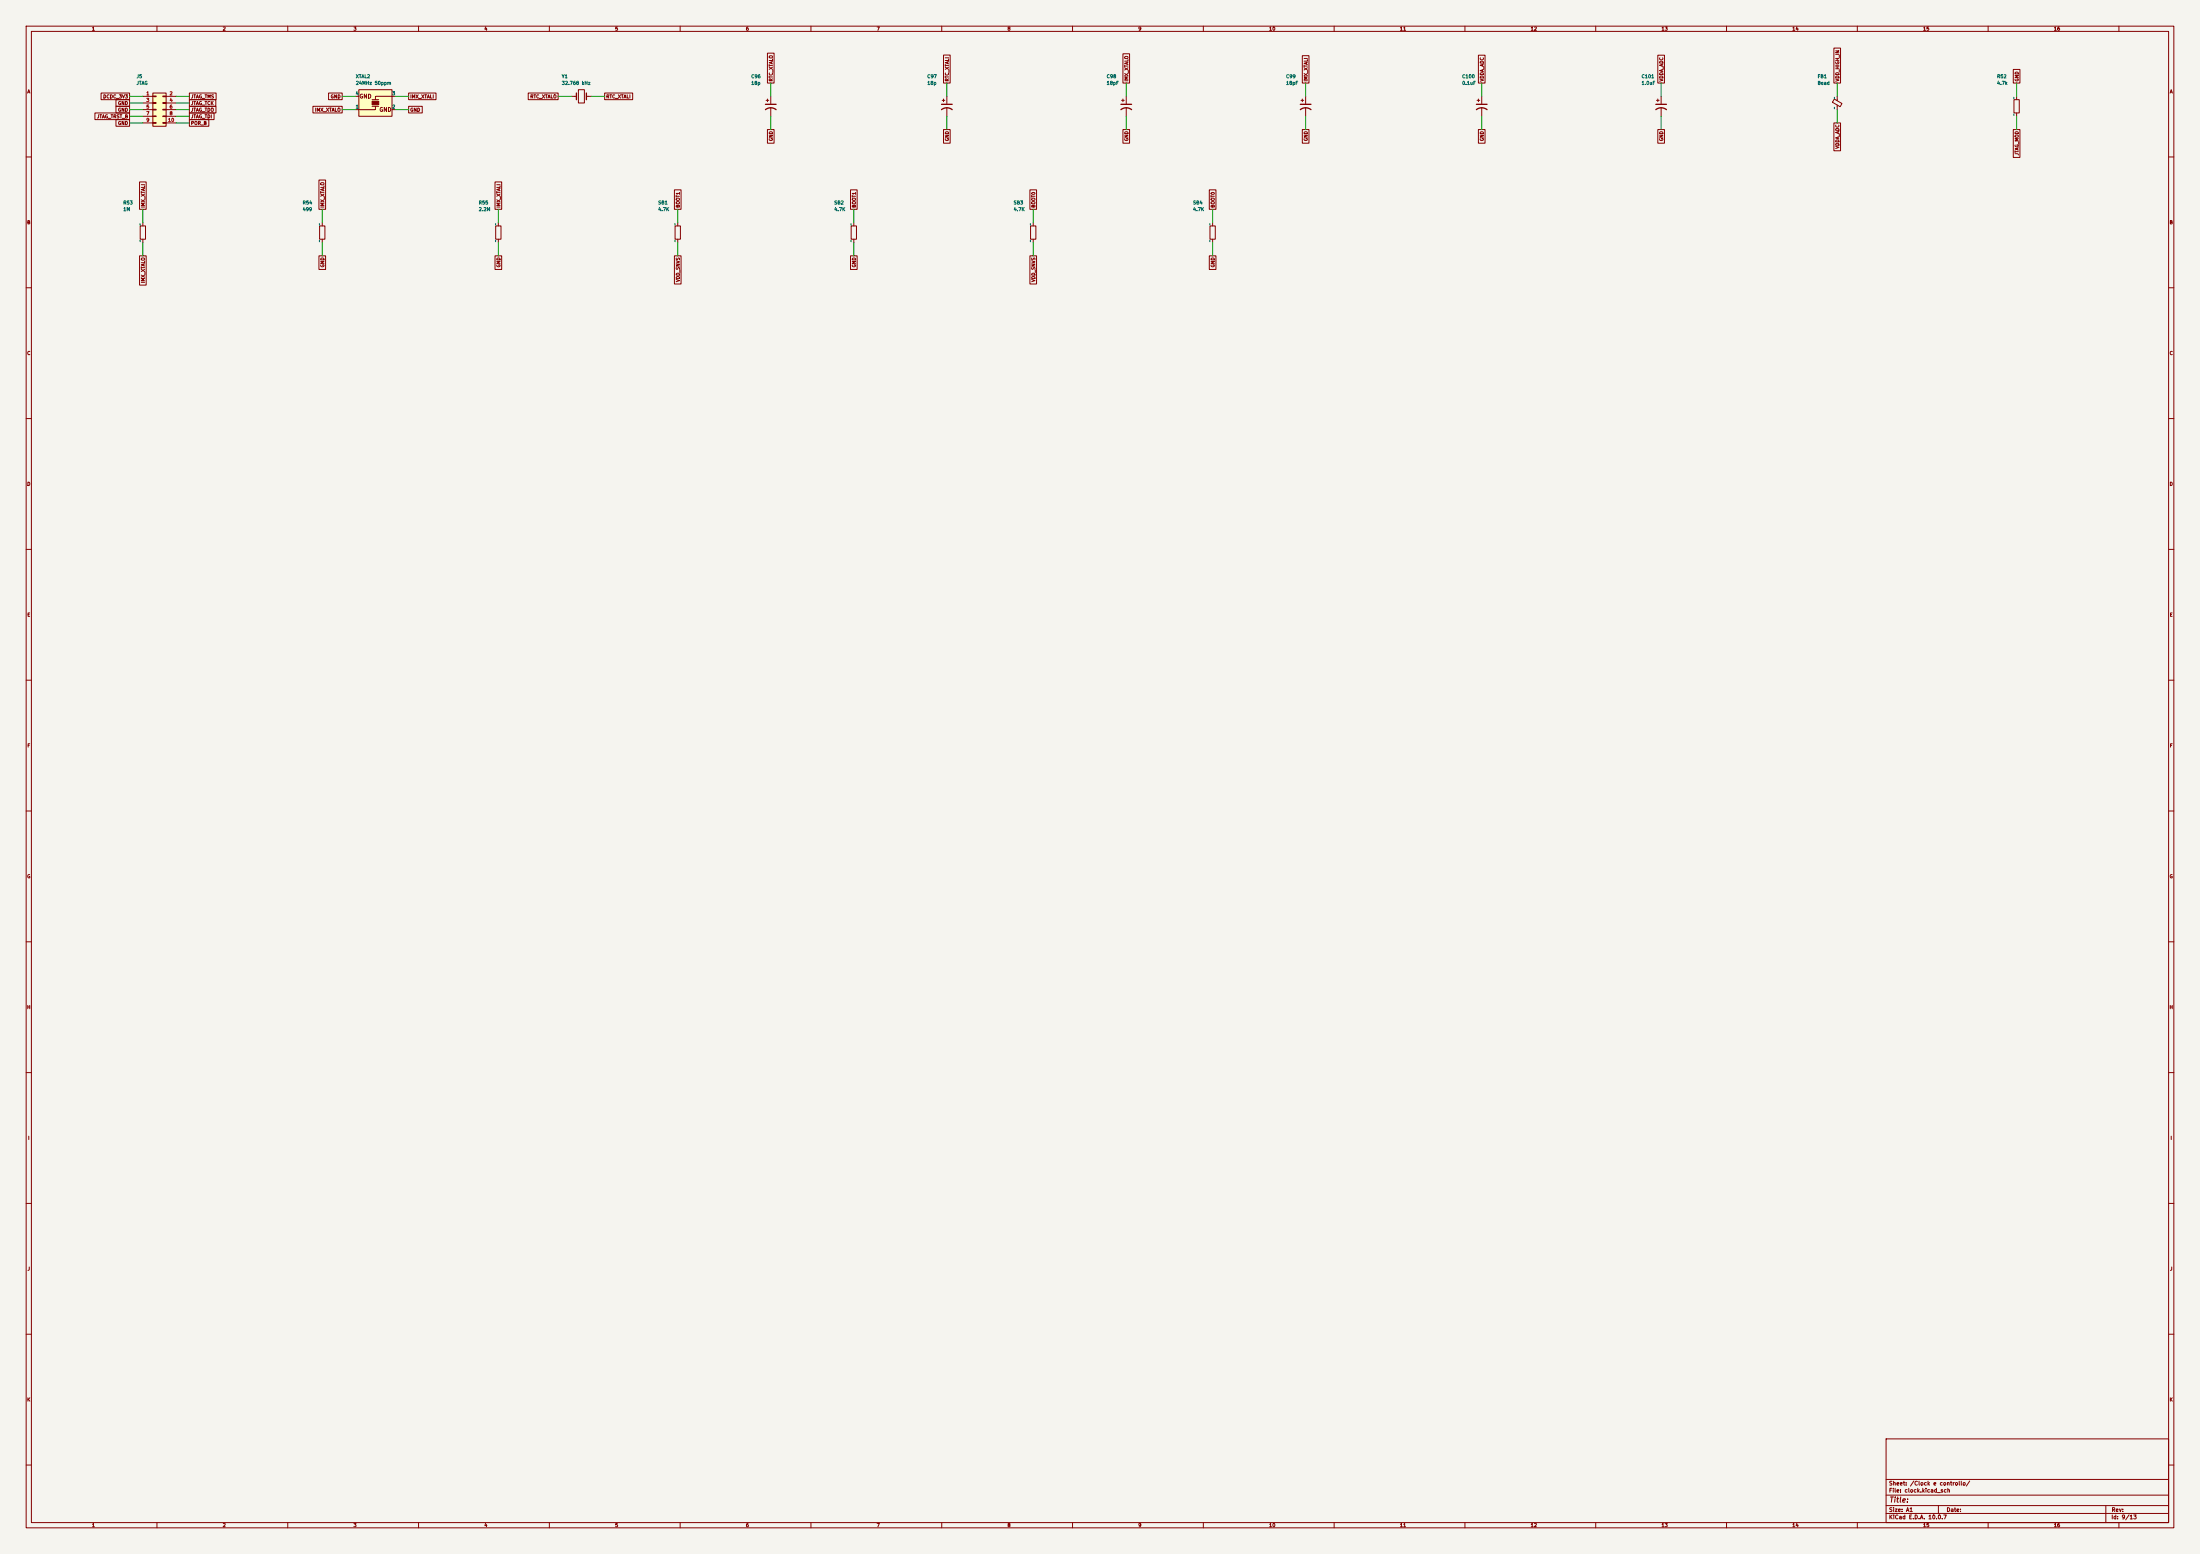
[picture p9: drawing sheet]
(kicad_sch (version 20260306) (generator "eeschema") (generator_version "10.0") (paper "A1") (lib_symbols (symbol "iMX6:Connector_Generic_Conn_02x05_Odd_Even"
  (pin_names
   (offset 1.016) (hide yes))
  (exclude_from_sim no)
  (in_bom yes)
  (on_board yes)
  (in_pos_files yes)
  (duplicate_pin_numbers_are_jumpers no)
  (property "Reference" "J" (at 1.27 7.62 0) (show_name no) (do_not_autoplace no) (effects (font (size 1.27 1.27))))
  (property "Value" "Connector_Generic_Conn_02x05_Odd_Even" (at 1.27 -7.62 0) (show_name no) (do_not_autoplace no) (effects (font (size 1.27 1.27))))
  (property "Footprint" "" (at 0 0 0) (show_name no) (do_not_autoplace no) (hide yes) (effects (font (size 1.27 1.27))))
  (property "Datasheet" "" (at 0 0 0) (show_name no) (do_not_autoplace no) (hide yes) (effects (font (size 1.27 1.27))))
  (property "Description" "" (at 0 0 0) (show_name no) (do_not_autoplace no) (hide yes) (effects (font (size 1.27 1.27))))
  (symbol "Connector_Generic_Conn_02x05_Odd_Even_1_1"
   (rectangle (start -1.27 6.35) (end 3.81 -6.35) (stroke (width 0.254) (type solid)) (fill (type background)))
   (rectangle (start -1.27 5.207) (end 0 4.953) (stroke (width 0.1524) (type solid)) (fill (type none)))
   (rectangle (start -1.27 2.667) (end 0 2.413) (stroke (width 0.1524) (type solid)) (fill (type none)))
   (rectangle (start -1.27 0.127) (end 0 -0.127) (stroke (width 0.1524) (type solid)) (fill (type none)))
   (rectangle (start -1.27 -2.413) (end 0 -2.667) (stroke (width 0.1524) (type solid)) (fill (type none)))
   (rectangle (start -1.27 -4.953) (end 0 -5.207) (stroke (width 0.1524) (type solid)) (fill (type none)))
   (rectangle (start 3.81 5.207) (end 2.54 4.953) (stroke (width 0.1524) (type solid)) (fill (type none)))
   (rectangle (start 3.81 2.667) (end 2.54 2.413) (stroke (width 0.1524) (type solid)) (fill (type none)))
   (rectangle (start 3.81 0.127) (end 2.54 -0.127) (stroke (width 0.1524) (type solid)) (fill (type none)))
   (rectangle (start 3.81 -2.413) (end 2.54 -2.667) (stroke (width 0.1524) (type solid)) (fill (type none)))
   (rectangle (start 3.81 -4.953) (end 2.54 -5.207) (stroke (width 0.1524) (type solid)) (fill (type none)))
   (pin passive line (at -5.08 5.08 0) (length 3.81) (name "Pin_1" (effects (font (size 1.27 1.27)))) (number "1" (effects (font (size 1.27 1.27)))))
   (pin passive line (at 7.62 5.08 180) (length 3.81) (name "Pin_2" (effects (font (size 1.27 1.27)))) (number "2" (effects (font (size 1.27 1.27)))))
   (pin passive line (at -5.08 2.54 0) (length 3.81) (name "Pin_3" (effects (font (size 1.27 1.27)))) (number "3" (effects (font (size 1.27 1.27)))))
   (pin passive line (at 7.62 2.54 180) (length 3.81) (name "Pin_4" (effects (font (size 1.27 1.27)))) (number "4" (effects (font (size 1.27 1.27)))))
   (pin passive line (at -5.08 0 0) (length 3.81) (name "Pin_5" (effects (font (size 1.27 1.27)))) (number "5" (effects (font (size 1.27 1.27)))))
   (pin passive line (at 7.62 0 180) (length 3.81) (name "Pin_6" (effects (font (size 1.27 1.27)))) (number "6" (effects (font (size 1.27 1.27)))))
   (pin passive line (at -5.08 -2.54 0) (length 3.81) (name "Pin_7" (effects (font (size 1.27 1.27)))) (number "7" (effects (font (size 1.27 1.27)))))
   (pin passive line (at 7.62 -2.54 180) (length 3.81) (name "Pin_8" (effects (font (size 1.27 1.27)))) (number "8" (effects (font (size 1.27 1.27)))))
   (pin passive line (at -5.08 -5.08 0) (length 3.81) (name "Pin_9" (effects (font (size 1.27 1.27)))) (number "9" (effects (font (size 1.27 1.27)))))
   (pin passive line (at 7.62 -5.08 180) (length 3.81) (name "Pin_10" (effects (font (size 1.27 1.27)))) (number "10" (effects (font (size 1.27 1.27))))))
  (embedded_fonts no)) (symbol "iMX6:custom_components_XTAL"
  (pin_numbers (hide yes))
  (pin_names
   (offset 0))
  (exclude_from_sim no)
  (in_bom yes)
  (on_board yes)
  (in_pos_files yes)
  (duplicate_pin_numbers_are_jumpers no)
  (property "Reference" "XTAL" (at -6.35 6.35 0) (show_name no) (do_not_autoplace no) (effects (font (size 1.27 1.27)) (justify left)))
  (property "Value" "custom_components_XTAL" (at 6.35 -6.35 0) (show_name no) (do_not_autoplace no) (effects (font (size 1.27 1.27)) (justify right)))
  (property "Footprint" "" (at 0 0.762 0) (show_name no) (do_not_autoplace no) (effects (font (size 1.27 1.27))))
  (property "Datasheet" "" (at 0 2.54 90) (show_name no) (do_not_autoplace no) (effects (font (size 1.27 1.27))))
  (property "Description" "" (at 0 0 0) (show_name no) (do_not_autoplace no) (hide yes) (effects (font (size 1.27 1.27))))
  (symbol "custom_components_XTAL_0_0"
   (text "GND" (at -3.81 2.54 0) (effects (font (size 1.524 1.524))))
   (text "GND" (at 3.81 -2.54 0) (effects (font (size 1.524 1.524)))))
  (symbol "custom_components_XTAL_0_1"
   (polyline (pts (xy -6.35 -2.54) (xy 0 -2.54) (xy 0 -1.27) (xy 1.27 -1.27)) (stroke (width 0) (type solid)) (fill (type none)))
   (rectangle (start -1.27 -0.635) (end 1.27 0.635) (stroke (width 0) (type solid)) (fill (type outline)))
   (polyline (pts (xy 0 1.27) (xy -1.27 1.27)) (stroke (width 0) (type solid)) (fill (type none)))
   (polyline (pts (xy 0 -1.27) (xy -1.27 -1.27)) (stroke (width 0) (type solid)) (fill (type none)))
   (rectangle (start 6.35 5.08) (end -6.35 -5.08) (stroke (width 0) (type solid)) (fill (type background)))
   (polyline (pts (xy 6.35 2.54) (xy 0 2.54) (xy 0 1.27) (xy 1.27 1.27)) (stroke (width 0) (type solid)) (fill (type none))))
  (symbol "custom_components_XTAL_1_1"
   (pin passive line (at -7.62 -2.54 0) (length 1.27) (name "1" (effects (font (size 1.27 1.27)))) (number "1" (effects (font (size 1.27 1.27)))))
   (pin passive line (at 7.62 -2.54 180) (length 1.27) (name "2" (effects (font (size 1.27 1.27)))) (number "2" (effects (font (size 1.27 1.27)))))
   (pin passive line (at 7.62 2.54 180) (length 1.27) (name "3" (effects (font (size 1.27 1.27)))) (number "3" (effects (font (size 1.27 1.27)))))
   (pin passive line (at -7.62 2.54 0) (length 1.27) (name "4" (effects (font (size 1.27 1.27)))) (number "4" (effects (font (size 1.27 1.27))))))
  (embedded_fonts no)) (symbol "iMX6:Device_Crystal"
  (pin_numbers (hide yes))
  (pin_names
   (offset 1.016) (hide yes))
  (exclude_from_sim no)
  (in_bom yes)
  (on_board yes)
  (in_pos_files yes)
  (duplicate_pin_numbers_are_jumpers no)
  (property "Reference" "Y" (at 0 3.81 0) (show_name no) (do_not_autoplace no) (effects (font (size 1.27 1.27))))
  (property "Value" "Device_Crystal" (at 0 -3.81 0) (show_name no) (do_not_autoplace no) (effects (font (size 1.27 1.27))))
  (property "Footprint" "" (at 0 0 0) (show_name no) (do_not_autoplace no) (hide yes) (effects (font (size 1.27 1.27))))
  (property "Datasheet" "" (at 0 0 0) (show_name no) (do_not_autoplace no) (hide yes) (effects (font (size 1.27 1.27))))
  (property "Description" "" (at 0 0 0) (show_name no) (do_not_autoplace no) (hide yes) (effects (font (size 1.27 1.27))))
  (symbol "Device_Crystal_0_1"
   (polyline (pts (xy -2.54 0) (xy -1.905 0)) (stroke (width 0) (type solid)) (fill (type none)))
   (polyline (pts (xy -1.905 -1.27) (xy -1.905 1.27)) (stroke (width 0.508) (type solid)) (fill (type none)))
   (rectangle (start -1.143 2.54) (end 1.143 -2.54) (stroke (width 0.3048) (type solid)) (fill (type none)))
   (polyline (pts (xy 1.905 -1.27) (xy 1.905 1.27)) (stroke (width 0.508) (type solid)) (fill (type none)))
   (polyline (pts (xy 2.54 0) (xy 1.905 0)) (stroke (width 0) (type solid)) (fill (type none))))
  (symbol "Device_Crystal_1_1"
   (pin passive line (at -3.81 0 0) (length 1.27) (name "1" (effects (font (size 1.27 1.27)))) (number "1" (effects (font (size 1.27 1.27)))))
   (pin passive line (at 3.81 0 180) (length 1.27) (name "2" (effects (font (size 1.27 1.27)))) (number "2" (effects (font (size 1.27 1.27))))))
  (embedded_fonts no)) (symbol "iMX6:nano-rescue_CP1"
  (pin_numbers (hide yes))
  (pin_names
   (offset 0.254) (hide yes))
  (exclude_from_sim no)
  (in_bom yes)
  (on_board yes)
  (in_pos_files yes)
  (duplicate_pin_numbers_are_jumpers no)
  (property "Reference" "C" (at 0.635 2.54 0) (show_name no) (do_not_autoplace no) (effects (font (size 1.27 1.27)) (justify left)))
  (property "Value" "nano-rescue_CP1" (at 0.635 -2.54 0) (show_name no) (do_not_autoplace no) (effects (font (size 1.27 1.27)) (justify left)))
  (property "Footprint" "" (at 0 0 0) (show_name no) (do_not_autoplace no) (hide yes) (effects (font (size 1.27 1.27))))
  (property "Datasheet" "" (at 0 0 0) (show_name no) (do_not_autoplace no) (hide yes) (effects (font (size 1.27 1.27))))
  (property "Description" "" (at 0 0 0) (show_name no) (do_not_autoplace no) (hide yes) (effects (font (size 1.27 1.27))))
  (symbol "nano-rescue_CP1_0_1"
   (polyline (pts (xy -2.032 0.762) (xy 2.032 0.762)) (stroke (width 0.508) (type solid)) (fill (type none)))
   (polyline (pts (xy -1.778 2.286) (xy -0.762 2.286)) (stroke (width 0) (type solid)) (fill (type none)))
   (polyline (pts (xy -1.27 1.778) (xy -1.27 2.794)) (stroke (width 0) (type solid)) (fill (type none)))
   (arc (start -2.032 -1.27) (mid 0 -0.5572) (end 2.032 -1.27) (stroke (width 0.508) (type solid)) (fill (type none))))
  (symbol "nano-rescue_CP1_1_1"
   (pin passive line (at 0 3.81 270) (length 2.794) (name "~" (effects (font (size 1.27 1.27)))) (number "1" (effects (font (size 1.27 1.27)))))
   (pin passive line (at 0 -3.81 90) (length 3.302) (name "~" (effects (font (size 1.27 1.27)))) (number "2" (effects (font (size 1.27 1.27))))))
  (embedded_fonts no)) (symbol "iMX6:Device_CP1"
  (pin_numbers (hide yes))
  (pin_names
   (offset 0.254) (hide yes))
  (exclude_from_sim no)
  (in_bom yes)
  (on_board yes)
  (in_pos_files yes)
  (duplicate_pin_numbers_are_jumpers no)
  (property "Reference" "C" (at 0.635 2.54 0) (show_name no) (do_not_autoplace no) (effects (font (size 1.27 1.27)) (justify left)))
  (property "Value" "Device_CP1" (at 0.635 -2.54 0) (show_name no) (do_not_autoplace no) (effects (font (size 1.27 1.27)) (justify left)))
  (property "Footprint" "" (at 0 0 0) (show_name no) (do_not_autoplace no) (hide yes) (effects (font (size 1.27 1.27))))
  (property "Datasheet" "" (at 0 0 0) (show_name no) (do_not_autoplace no) (hide yes) (effects (font (size 1.27 1.27))))
  (property "Description" "" (at 0 0 0) (show_name no) (do_not_autoplace no) (hide yes) (effects (font (size 1.27 1.27))))
  (symbol "Device_CP1_0_1"
   (polyline (pts (xy -2.032 0.762) (xy 2.032 0.762)) (stroke (width 0.508) (type solid)) (fill (type none)))
   (polyline (pts (xy -1.778 2.286) (xy -0.762 2.286)) (stroke (width 0) (type solid)) (fill (type none)))
   (polyline (pts (xy -1.27 1.778) (xy -1.27 2.794)) (stroke (width 0) (type solid)) (fill (type none)))
   (arc (start -2.032 -1.27) (mid 0 -0.5572) (end 2.032 -1.27) (stroke (width 0.508) (type solid)) (fill (type none))))
  (symbol "Device_CP1_1_1"
   (pin passive line (at 0 3.81 270) (length 2.794) (name "~" (effects (font (size 1.27 1.27)))) (number "1" (effects (font (size 1.27 1.27)))))
   (pin passive line (at 0 -3.81 90) (length 3.302) (name "~" (effects (font (size 1.27 1.27)))) (number "2" (effects (font (size 1.27 1.27))))))
  (embedded_fonts no)) (symbol "iMX6:Device_Ferrite_Bead_Small"
  (pin_numbers (hide yes))
  (pin_names
   (offset 0))
  (exclude_from_sim no)
  (in_bom yes)
  (on_board yes)
  (in_pos_files yes)
  (duplicate_pin_numbers_are_jumpers no)
  (property "Reference" "FB" (at 1.905 1.27 0) (show_name no) (do_not_autoplace no) (effects (font (size 1.27 1.27)) (justify left)))
  (property "Value" "Device_Ferrite_Bead_Small" (at 1.905 -1.27 0) (show_name no) (do_not_autoplace no) (effects (font (size 1.27 1.27)) (justify left)))
  (property "Footprint" "" (at -1.778 0 90) (show_name no) (do_not_autoplace no) (hide yes) (effects (font (size 1.27 1.27))))
  (property "Datasheet" "" (at 0 0 0) (show_name no) (do_not_autoplace no) (hide yes) (effects (font (size 1.27 1.27))))
  (property "Description" "" (at 0 0 0) (show_name no) (do_not_autoplace no) (hide yes) (effects (font (size 1.27 1.27))))
  (symbol "Device_Ferrite_Bead_Small_0_1"
   (polyline (pts (xy -1.8288 0.2794) (xy -1.1176 1.4986) (xy 1.8288 -0.2032) (xy 1.1176 -1.4224) (xy -1.8288 0.2794)) (stroke (width 0) (type solid)) (fill (type none)))
   (polyline (pts (xy 0 0.889) (xy 0 1.2954)) (stroke (width 0) (type solid)) (fill (type none)))
   (polyline (pts (xy 0 -1.27) (xy 0 -0.7874)) (stroke (width 0) (type solid)) (fill (type none))))
  (symbol "Device_Ferrite_Bead_Small_1_1"
   (pin passive line (at 0 2.54 270) (length 1.27) (name "~" (effects (font (size 1.27 1.27)))) (number "1" (effects (font (size 1.27 1.27)))))
   (pin passive line (at 0 -2.54 90) (length 1.27) (name "~" (effects (font (size 1.27 1.27)))) (number "2" (effects (font (size 1.27 1.27))))))
  (embedded_fonts no)) (symbol "iMX6:Device_R"
  (pin_numbers (hide yes))
  (pin_names
   (offset 0))
  (exclude_from_sim no)
  (in_bom yes)
  (on_board yes)
  (in_pos_files yes)
  (duplicate_pin_numbers_are_jumpers no)
  (property "Reference" "R" (at 2.032 0 90) (show_name no) (do_not_autoplace no) (effects (font (size 1.27 1.27))))
  (property "Value" "Device_R" (at 0 0 90) (show_name no) (do_not_autoplace no) (effects (font (size 1.27 1.27))))
  (property "Footprint" "" (at -1.778 0 90) (show_name no) (do_not_autoplace no) (hide yes) (effects (font (size 1.27 1.27))))
  (property "Datasheet" "" (at 0 0 0) (show_name no) (do_not_autoplace no) (hide yes) (effects (font (size 1.27 1.27))))
  (property "Description" "" (at 0 0 0) (show_name no) (do_not_autoplace no) (hide yes) (effects (font (size 1.27 1.27))))
  (symbol "Device_R_0_1"
   (rectangle (start -1.016 -2.54) (end 1.016 2.54) (stroke (width 0.254) (type solid)) (fill (type none))))
  (symbol "Device_R_1_1"
   (pin passive line (at 0 3.81 270) (length 1.27) (name "~" (effects (font (size 1.27 1.27)))) (number "1" (effects (font (size 1.27 1.27)))))
   (pin passive line (at 0 -3.81 90) (length 1.27) (name "~" (effects (font (size 1.27 1.27)))) (number "2" (effects (font (size 1.27 1.27))))))
  (embedded_fonts no)) (symbol "iMX6:nano-rescue_R"
  (pin_numbers (hide yes))
  (pin_names
   (offset 0))
  (exclude_from_sim no)
  (in_bom yes)
  (on_board yes)
  (in_pos_files yes)
  (duplicate_pin_numbers_are_jumpers no)
  (property "Reference" "R" (at 2.032 0 90) (show_name no) (do_not_autoplace no) (effects (font (size 1.27 1.27))))
  (property "Value" "nano-rescue_R" (at 0 0 90) (show_name no) (do_not_autoplace no) (effects (font (size 1.27 1.27))))
  (property "Footprint" "" (at -1.778 0 90) (show_name no) (do_not_autoplace no) (hide yes) (effects (font (size 1.27 1.27))))
  (property "Datasheet" "" (at 0 0 0) (show_name no) (do_not_autoplace no) (hide yes) (effects (font (size 1.27 1.27))))
  (property "Description" "" (at 0 0 0) (show_name no) (do_not_autoplace no) (hide yes) (effects (font (size 1.27 1.27))))
  (symbol "nano-rescue_R_0_1"
   (rectangle (start -1.016 -2.54) (end 1.016 2.54) (stroke (width 0.254) (type solid)) (fill (type none))))
  (symbol "nano-rescue_R_1_1"
   (pin passive line (at 0 3.81 270) (length 1.27) (name "~" (effects (font (size 1.27 1.27)))) (number "1" (effects (font (size 1.27 1.27)))))
   (pin passive line (at 0 -3.81 90) (length 1.27) (name "~" (effects (font (size 1.27 1.27)))) (number "2" (effects (font (size 1.27 1.27))))))
  (embedded_fonts no))) (wire (pts (xy 54.61 36.83) (xy 49.53 36.83)) (stroke (width 0) (type default))) (global_label "DCDC_3V3" (shape passive) (at 49.53 36.83 180) (fields_autoplaced yes) (effects (font (size 1.27 1.27)) (justify right))) (wire (pts (xy 67.31 36.83) (xy 72.39 36.83)) (stroke (width 0) (type default))) (global_label "JTAG_TMS" (shape passive) (at 72.39 36.83 0) (fields_autoplaced yes) (effects (font (size 1.27 1.27)) (justify left))) (wire (pts (xy 54.61 39.37) (xy 49.53 39.37)) (stroke (width 0) (type default))) (global_label "GND" (shape passive) (at 49.53 39.37 180) (fields_autoplaced yes) (effects (font (size 1.27 1.27)) (justify right))) (wire (pts (xy 67.31 39.37) (xy 72.39 39.37)) (stroke (width 0) (type default))) (global_label "JTAG_TCK" (shape passive) (at 72.39 39.37 0) (fields_autoplaced yes) (effects (font (size 1.27 1.27)) (justify left))) (wire (pts (xy 54.61 41.91) (xy 49.53 41.91)) (stroke (width 0) (type default))) (global_label "GND" (shape passive) (at 49.53 41.91 180) (fields_autoplaced yes) (effects (font (size 1.27 1.27)) (justify right))) (wire (pts (xy 67.31 41.91) (xy 72.39 41.91)) (stroke (width 0) (type default))) (global_label "JTAG_TDO" (shape passive) (at 72.39 41.91 0) (fields_autoplaced yes) (effects (font (size 1.27 1.27)) (justify left))) (wire (pts (xy 54.61 44.45) (xy 49.53 44.45)) (stroke (width 0) (type default))) (global_label "JTAG_TRST_B" (shape passive) (at 49.53 44.45 180) (fields_autoplaced yes) (effects (font (size 1.27 1.27)) (justify right))) (wire (pts (xy 67.31 44.45) (xy 72.39 44.45)) (stroke (width 0) (type default))) (global_label "JTAG_TDI" (shape passive) (at 72.39 44.45 0) (fields_autoplaced yes) (effects (font (size 1.27 1.27)) (justify left))) (wire (pts (xy 54.61 46.99) (xy 49.53 46.99)) (stroke (width 0) (type default))) (global_label "GND" (shape passive) (at 49.53 46.99 180) (fields_autoplaced yes) (effects (font (size 1.27 1.27)) (justify right))) (wire (pts (xy 67.31 46.99) (xy 72.39 46.99)) (stroke (width 0) (type default))) (global_label "POR_B" (shape passive) (at 72.39 46.99 0) (fields_autoplaced yes) (effects (font (size 1.27 1.27)) (justify left))) (symbol (lib_id "iMX6:Connector_Generic_Conn_02x05_Odd_Even") (at 59.69 41.91 0) (unit 1) (body_style 1) (exclude_from_sim no) (in_bom yes) (on_board yes) (in_pos_files yes) (dnp no) (property "Reference" "J5" (at 52.07 29.21 0) (effects (font (size 1.27 1.27)) (justify left))) (property "Value" "JTAG" (at 52.07 31.75 0) (effects (font (size 1.27 1.27)) (justify left))) (property "Footprint" "Connector_PinHeader_1.00mm:PinHeader_2x05_P1.00mm_Vertical_SMD" (at 59.69 41.91 0) (hide yes) (effects (font (size 1.27 1.27)))) (property "Datasheet" "" (at 59.69 41.91 0) (hide yes) (effects (font (size 1.27 1.27)))) (property "Description" "" (at 59.69 41.91 0) (hide yes) (effects (font (size 1.27 1.27)))) (pin "1") (pin "2") (pin "3") (pin "4") (pin "5") (pin "6") (pin "7") (pin "8") (pin "9") (pin "10")) (wire (pts (xy 135.89 41.91) (xy 130.81 41.91)) (stroke (width 0) (type default))) (global_label "IMX_XTALO" (shape passive) (at 130.81 41.91 180) (fields_autoplaced yes) (effects (font (size 1.27 1.27)) (justify right))) (wire (pts (xy 151.13 41.91) (xy 156.21 41.91)) (stroke (width 0) (type default))) (global_label "GND" (shape passive) (at 156.21 41.91 0) (fields_autoplaced yes) (effects (font (size 1.27 1.27)) (justify left))) (wire (pts (xy 151.13 36.83) (xy 156.21 36.83)) (stroke (width 0) (type default))) (global_label "IMX_XTALI" (shape passive) (at 156.21 36.83 0) (fields_autoplaced yes) (effects (font (size 1.27 1.27)) (justify left))) (wire (pts (xy 135.89 36.83) (xy 130.81 36.83)) (stroke (width 0) (type default))) (global_label "GND" (shape passive) (at 130.81 36.83 180) (fields_autoplaced yes) (effects (font (size 1.27 1.27)) (justify right))) (symbol (lib_id "iMX6:custom_components_XTAL") (at 143.51 39.37 0) (unit 1) (body_style 1) (exclude_from_sim no) (in_bom yes) (on_board yes) (in_pos_files yes) (dnp no) (property "Reference" "XTAL2" (at 135.89 29.21 0) (effects (font (size 1.27 1.27)) (justify left))) (property "Value" "24MHz 50ppm" (at 135.89 31.75 0) (effects (font (size 1.27 1.27)) (justify left))) (property "Footprint" "Oscillator:Oscillator_SMD_EuroQuartz_XO32-4Pin_3.2x2.5mm" (at 143.51 39.37 0) (hide yes) (effects (font (size 1.27 1.27)))) (property "Datasheet" "" (at 143.51 39.37 0) (hide yes) (effects (font (size 1.27 1.27)))) (property "Description" "" (at 143.51 39.37 0) (hide yes) (effects (font (size 1.27 1.27)))) (pin "1") (pin "2") (pin "3") (pin "4")) (wire (pts (xy 218.44 36.83) (xy 213.36 36.83)) (stroke (width 0) (type default))) (global_label "RTC_XTALO" (shape passive) (at 213.36 36.83 180) (fields_autoplaced yes) (effects (font (size 1.27 1.27)) (justify right))) (wire (pts (xy 226.06 36.83) (xy 231.14 36.83)) (stroke (width 0) (type default))) (global_label "RTC_XTALI" (shape passive) (at 231.14 36.83 0) (fields_autoplaced yes) (effects (font (size 1.27 1.27)) (justify left))) (symbol (lib_id "iMX6:Device_Crystal") (at 222.25 36.83 0) (unit 1) (body_style 1) (exclude_from_sim no) (in_bom yes) (on_board yes) (in_pos_files yes) (dnp no) (property "Reference" "Y1" (at 214.63 29.21 0) (effects (font (size 1.27 1.27)) (justify left))) (property "Value" "32.768 kHz" (at 214.63 31.75 0) (effects (font (size 1.27 1.27)) (justify left))) (property "Footprint" "Crystal:Crystal_SMD_3215-2Pin_3.2x1.5mm" (at 222.25 36.83 0) (hide yes) (effects (font (size 1.27 1.27)))) (property "Datasheet" "" (at 222.25 36.83 0) (hide yes) (effects (font (size 1.27 1.27)))) (property "Description" "" (at 222.25 36.83 0) (hide yes) (effects (font (size 1.27 1.27)))) (pin "1") (pin "2")) (wire (pts (xy 294.64 36.83) (xy 294.64 31.75)) (stroke (width 0) (type default))) (global_label "RTC_XTALO" (shape passive) (at 294.64 31.75 90) (fields_autoplaced yes) (effects (font (size 1.27 1.27)) (justify left))) (wire (pts (xy 294.64 44.45) (xy 294.64 49.53)) (stroke (width 0) (type default))) (global_label "GND" (shape passive) (at 294.64 49.53 270) (fields_autoplaced yes) (effects (font (size 1.27 1.27)) (justify right))) (symbol (lib_id "iMX6:nano-rescue_CP1") (at 294.64 40.64 0) (unit 1) (body_style 1) (exclude_from_sim no) (in_bom yes) (on_board yes) (in_pos_files yes) (dnp no) (property "Reference" "C96" (at 287.02 29.21 0) (effects (font (size 1.27 1.27)) (justify left))) (property "Value" "18p" (at 287.02 31.75 0) (effects (font (size 1.27 1.27)) (justify left))) (property "Footprint" "Custom Components:C_0402_narrow" (at 294.64 40.64 0) (hide yes) (effects (font (size 1.27 1.27)))) (property "Datasheet" "" (at 294.64 40.64 0) (hide yes) (effects (font (size 1.27 1.27)))) (property "Description" "" (at 294.64 40.64 0) (hide yes) (effects (font (size 1.27 1.27)))) (pin "1") (pin "2")) (wire (pts (xy 361.95 36.83) (xy 361.95 31.75)) (stroke (width 0) (type default))) (global_label "RTC_XTALI" (shape passive) (at 361.95 31.75 90) (fields_autoplaced yes) (effects (font (size 1.27 1.27)) (justify left))) (wire (pts (xy 361.95 44.45) (xy 361.95 49.53)) (stroke (width 0) (type default))) (global_label "GND" (shape passive) (at 361.95 49.53 270) (fields_autoplaced yes) (effects (font (size 1.27 1.27)) (justify right))) (symbol (lib_id "iMX6:nano-rescue_CP1") (at 361.95 40.64 0) (unit 1) (body_style 1) (exclude_from_sim no) (in_bom yes) (on_board yes) (in_pos_files yes) (dnp no) (property "Reference" "C97" (at 354.33 29.21 0) (effects (font (size 1.27 1.27)) (justify left))) (property "Value" "18p" (at 354.33 31.75 0) (effects (font (size 1.27 1.27)) (justify left))) (property "Footprint" "Custom Components:C_0402_narrow" (at 361.95 40.64 0) (hide yes) (effects (font (size 1.27 1.27)))) (property "Datasheet" "" (at 361.95 40.64 0) (hide yes) (effects (font (size 1.27 1.27)))) (property "Description" "" (at 361.95 40.64 0) (hide yes) (effects (font (size 1.27 1.27)))) (pin "1") (pin "2")) (wire (pts (xy 430.53 36.83) (xy 430.53 31.75)) (stroke (width 0) (type default))) (global_label "IMX_XTALO" (shape passive) (at 430.53 31.75 90) (fields_autoplaced yes) (effects (font (size 1.27 1.27)) (justify left))) (wire (pts (xy 430.53 44.45) (xy 430.53 49.53)) (stroke (width 0) (type default))) (global_label "GND" (shape passive) (at 430.53 49.53 270) (fields_autoplaced yes) (effects (font (size 1.27 1.27)) (justify right))) (symbol (lib_id "iMX6:nano-rescue_CP1") (at 430.53 40.64 0) (unit 1) (body_style 1) (exclude_from_sim no) (in_bom yes) (on_board yes) (in_pos_files yes) (dnp no) (property "Reference" "C98" (at 422.91 29.21 0) (effects (font (size 1.27 1.27)) (justify left))) (property "Value" "18pF" (at 422.91 31.75 0) (effects (font (size 1.27 1.27)) (justify left))) (property "Footprint" "Custom Components:C_0402_narrow" (at 430.53 40.64 0) (hide yes) (effects (font (size 1.27 1.27)))) (property "Datasheet" "" (at 430.53 40.64 0) (hide yes) (effects (font (size 1.27 1.27)))) (property "Description" "" (at 430.53 40.64 0) (hide yes) (effects (font (size 1.27 1.27)))) (pin "1") (pin "2")) (wire (pts (xy 499.11 36.83) (xy 499.11 31.75)) (stroke (width 0) (type default))) (global_label "IMX_XTALI" (shape passive) (at 499.11 31.75 90) (fields_autoplaced yes) (effects (font (size 1.27 1.27)) (justify left))) (wire (pts (xy 499.11 44.45) (xy 499.11 49.53)) (stroke (width 0) (type default))) (global_label "GND" (shape passive) (at 499.11 49.53 270) (fields_autoplaced yes) (effects (font (size 1.27 1.27)) (justify right))) (symbol (lib_id "iMX6:nano-rescue_CP1") (at 499.11 40.64 0) (unit 1) (body_style 1) (exclude_from_sim no) (in_bom yes) (on_board yes) (in_pos_files yes) (dnp no) (property "Reference" "C99" (at 491.49 29.21 0) (effects (font (size 1.27 1.27)) (justify left))) (property "Value" "18pF" (at 491.49 31.75 0) (effects (font (size 1.27 1.27)) (justify left))) (property "Footprint" "Custom Components:C_0402_narrow" (at 499.11 40.64 0) (hide yes) (effects (font (size 1.27 1.27)))) (property "Datasheet" "" (at 499.11 40.64 0) (hide yes) (effects (font (size 1.27 1.27)))) (property "Description" "" (at 499.11 40.64 0) (hide yes) (effects (font (size 1.27 1.27)))) (pin "1") (pin "2")) (wire (pts (xy 566.42 36.83) (xy 566.42 31.75)) (stroke (width 0) (type default))) (global_label "VDDA_ADC" (shape passive) (at 566.42 31.75 90) (fields_autoplaced yes) (effects (font (size 1.27 1.27)) (justify left))) (wire (pts (xy 566.42 44.45) (xy 566.42 49.53)) (stroke (width 0) (type default))) (global_label "GND" (shape passive) (at 566.42 49.53 270) (fields_autoplaced yes) (effects (font (size 1.27 1.27)) (justify right))) (symbol (lib_id "iMX6:Device_CP1") (at 566.42 40.64 0) (unit 1) (body_style 1) (exclude_from_sim no) (in_bom yes) (on_board yes) (in_pos_files yes) (dnp no) (property "Reference" "C100" (at 558.80 29.21 0) (effects (font (size 1.27 1.27)) (justify left))) (property "Value" "0.1uF" (at 558.80 31.75 0) (effects (font (size 1.27 1.27)) (justify left))) (property "Footprint" "Custom Components:C_0402_narrow" (at 566.42 40.64 0) (hide yes) (effects (font (size 1.27 1.27)))) (property "Datasheet" "" (at 566.42 40.64 0) (hide yes) (effects (font (size 1.27 1.27)))) (property "Description" "" (at 566.42 40.64 0) (hide yes) (effects (font (size 1.27 1.27)))) (pin "1") (pin "2")) (wire (pts (xy 635.00 36.83) (xy 635.00 31.75)) (stroke (width 0) (type default))) (global_label "VDDA_ADC" (shape passive) (at 635.00 31.75 90) (fields_autoplaced yes) (effects (font (size 1.27 1.27)) (justify left))) (wire (pts (xy 635.00 44.45) (xy 635.00 49.53)) (stroke (width 0) (type default))) (global_label "GND" (shape passive) (at 635.00 49.53 270) (fields_autoplaced yes) (effects (font (size 1.27 1.27)) (justify right))) (symbol (lib_id "iMX6:Device_CP1") (at 635.00 40.64 0) (unit 1) (body_style 1) (exclude_from_sim no) (in_bom yes) (on_board yes) (in_pos_files yes) (dnp no) (property "Reference" "C101" (at 627.38 29.21 0) (effects (font (size 1.27 1.27)) (justify left))) (property "Value" "1.0uF" (at 627.38 31.75 0) (effects (font (size 1.27 1.27)) (justify left))) (property "Footprint" "Custom Components:C_0402_narrow" (at 635.00 40.64 0) (hide yes) (effects (font (size 1.27 1.27)))) (property "Datasheet" "" (at 635.00 40.64 0) (hide yes) (effects (font (size 1.27 1.27)))) (property "Description" "" (at 635.00 40.64 0) (hide yes) (effects (font (size 1.27 1.27)))) (pin "1") (pin "2")) (wire (pts (xy 702.31 36.83) (xy 702.31 31.75)) (stroke (width 0) (type default))) (global_label "VDD_HIGH_IN" (shape passive) (at 702.31 31.75 90) (fields_autoplaced yes) (effects (font (size 1.27 1.27)) (justify left))) (wire (pts (xy 702.31 41.91) (xy 702.31 46.99)) (stroke (width 0) (type default))) (global_label "VDDA_ADC" (shape passive) (at 702.31 46.99 270) (fields_autoplaced yes) (effects (font (size 1.27 1.27)) (justify right))) (symbol (lib_id "iMX6:Device_Ferrite_Bead_Small") (at 702.31 39.37 0) (unit 1) (body_style 1) (exclude_from_sim no) (in_bom yes) (on_board yes) (in_pos_files yes) (dnp no) (property "Reference" "FB1" (at 694.69 29.21 0) (effects (font (size 1.27 1.27)) (justify left))) (property "Value" "Bead" (at 694.69 31.75 0) (effects (font (size 1.27 1.27)) (justify left))) (property "Footprint" "Custom Components:R_0402_narrow" (at 702.31 39.37 0) (hide yes) (effects (font (size 1.27 1.27)))) (property "Datasheet" "" (at 702.31 39.37 0) (hide yes) (effects (font (size 1.27 1.27)))) (property "Description" "" (at 702.31 39.37 0) (hide yes) (effects (font (size 1.27 1.27)))) (pin "1") (pin "2")) (wire (pts (xy 770.89 36.83) (xy 770.89 31.75)) (stroke (width 0) (type default))) (global_label "GND" (shape passive) (at 770.89 31.75 90) (fields_autoplaced yes) (effects (font (size 1.27 1.27)) (justify left))) (wire (pts (xy 770.89 44.45) (xy 770.89 49.53)) (stroke (width 0) (type default))) (global_label "JTAG_MOD" (shape passive) (at 770.89 49.53 270) (fields_autoplaced yes) (effects (font (size 1.27 1.27)) (justify right))) (symbol (lib_id "iMX6:Device_R") (at 770.89 40.64 0) (unit 1) (body_style 1) (exclude_from_sim no) (in_bom yes) (on_board yes) (in_pos_files yes) (dnp no) (property "Reference" "R52" (at 763.27 29.21 0) (effects (font (size 1.27 1.27)) (justify left))) (property "Value" "4.7k" (at 763.27 31.75 0) (effects (font (size 1.27 1.27)) (justify left))) (property "Footprint" "Custom Components:R_0402_narrow" (at 770.89 40.64 0) (hide yes) (effects (font (size 1.27 1.27)))) (property "Datasheet" "" (at 770.89 40.64 0) (hide yes) (effects (font (size 1.27 1.27)))) (property "Description" "" (at 770.89 40.64 0) (hide yes) (effects (font (size 1.27 1.27)))) (pin "1") (pin "2")) (wire (pts (xy 54.61 85.09) (xy 54.61 80.01)) (stroke (width 0) (type default))) (global_label "IMX_XTALI" (shape passive) (at 54.61 80.01 90) (fields_autoplaced yes) (effects (font (size 1.27 1.27)) (justify left))) (wire (pts (xy 54.61 92.71) (xy 54.61 97.79)) (stroke (width 0) (type default))) (global_label "IMX_XTALO" (shape passive) (at 54.61 97.79 270) (fields_autoplaced yes) (effects (font (size 1.27 1.27)) (justify right))) (symbol (lib_id "iMX6:nano-rescue_R") (at 54.61 88.90 0) (unit 1) (body_style 1) (exclude_from_sim no) (in_bom yes) (on_board yes) (in_pos_files yes) (dnp no) (property "Reference" "R53" (at 46.99 77.47 0) (effects (font (size 1.27 1.27)) (justify left))) (property "Value" "1M" (at 46.99 80.01 0) (effects (font (size 1.27 1.27)) (justify left))) (property "Footprint" "Custom Components:R_0402_narrow" (at 54.61 88.90 0) (hide yes) (effects (font (size 1.27 1.27)))) (property "Datasheet" "" (at 54.61 88.90 0) (hide yes) (effects (font (size 1.27 1.27)))) (property "Description" "" (at 54.61 88.90 0) (hide yes) (effects (font (size 1.27 1.27)))) (pin "1") (pin "2")) (wire (pts (xy 123.19 85.09) (xy 123.19 80.01)) (stroke (width 0) (type default))) (global_label "IMX_XTALO" (shape passive) (at 123.19 80.01 90) (fields_autoplaced yes) (effects (font (size 1.27 1.27)) (justify left))) (wire (pts (xy 123.19 92.71) (xy 123.19 97.79)) (stroke (width 0) (type default))) (global_label "GND" (shape passive) (at 123.19 97.79 270) (fields_autoplaced yes) (effects (font (size 1.27 1.27)) (justify right))) (symbol (lib_id "iMX6:nano-rescue_R") (at 123.19 88.90 0) (unit 1) (body_style 1) (exclude_from_sim no) (in_bom yes) (on_board yes) (in_pos_files yes) (dnp no) (property "Reference" "R54" (at 115.57 77.47 0) (effects (font (size 1.27 1.27)) (justify left))) (property "Value" "499" (at 115.57 80.01 0) (effects (font (size 1.27 1.27)) (justify left))) (property "Footprint" "Custom Components:R_0402_narrow" (at 123.19 88.90 0) (hide yes) (effects (font (size 1.27 1.27)))) (property "Datasheet" "" (at 123.19 88.90 0) (hide yes) (effects (font (size 1.27 1.27)))) (property "Description" "" (at 123.19 88.90 0) (hide yes) (effects (font (size 1.27 1.27)))) (pin "1") (pin "2")) (wire (pts (xy 190.50 85.09) (xy 190.50 80.01)) (stroke (width 0) (type default))) (global_label "IMX_XTALI" (shape passive) (at 190.50 80.01 90) (fields_autoplaced yes) (effects (font (size 1.27 1.27)) (justify left))) (wire (pts (xy 190.50 92.71) (xy 190.50 97.79)) (stroke (width 0) (type default))) (global_label "GND" (shape passive) (at 190.50 97.79 270) (fields_autoplaced yes) (effects (font (size 1.27 1.27)) (justify right))) (symbol (lib_id "iMX6:nano-rescue_R") (at 190.50 88.90 0) (unit 1) (body_style 1) (exclude_from_sim no) (in_bom yes) (on_board yes) (in_pos_files yes) (dnp no) (property "Reference" "R55" (at 182.88 77.47 0) (effects (font (size 1.27 1.27)) (justify left))) (property "Value" "2.2M" (at 182.88 80.01 0) (effects (font (size 1.27 1.27)) (justify left))) (property "Footprint" "Custom Components:R_0402_narrow" (at 190.50 88.90 0) (hide yes) (effects (font (size 1.27 1.27)))) (property "Datasheet" "" (at 190.50 88.90 0) (hide yes) (effects (font (size 1.27 1.27)))) (property "Description" "" (at 190.50 88.90 0) (hide yes) (effects (font (size 1.27 1.27)))) (pin "1") (pin "2")) (wire (pts (xy 259.08 85.09) (xy 259.08 80.01)) (stroke (width 0) (type default))) (global_label "BOOT1" (shape passive) (at 259.08 80.01 90) (fields_autoplaced yes) (effects (font (size 1.27 1.27)) (justify left))) (wire (pts (xy 259.08 92.71) (xy 259.08 97.79)) (stroke (width 0) (type default))) (global_label "VDD_SNVS" (shape passive) (at 259.08 97.79 270) (fields_autoplaced yes) (effects (font (size 1.27 1.27)) (justify right))) (symbol (lib_id "iMX6:nano-rescue_R") (at 259.08 88.90 0) (unit 1) (body_style 1) (exclude_from_sim no) (in_bom yes) (on_board yes) (in_pos_files yes) (dnp no) (property "Reference" "SB1" (at 251.46 77.47 0) (effects (font (size 1.27 1.27)) (justify left))) (property "Value" "4.7K" (at 251.46 80.01 0) (effects (font (size 1.27 1.27)) (justify left))) (property "Footprint" "Custom Components:R_0402_narrow" (at 259.08 88.90 0) (hide yes) (effects (font (size 1.27 1.27)))) (property "Datasheet" "" (at 259.08 88.90 0) (hide yes) (effects (font (size 1.27 1.27)))) (property "Description" "" (at 259.08 88.90 0) (hide yes) (effects (font (size 1.27 1.27)))) (pin "1") (pin "2")) (wire (pts (xy 326.39 85.09) (xy 326.39 80.01)) (stroke (width 0) (type default))) (global_label "BOOT1" (shape passive) (at 326.39 80.01 90) (fields_autoplaced yes) (effects (font (size 1.27 1.27)) (justify left))) (wire (pts (xy 326.39 92.71) (xy 326.39 97.79)) (stroke (width 0) (type default))) (global_label "GND" (shape passive) (at 326.39 97.79 270) (fields_autoplaced yes) (effects (font (size 1.27 1.27)) (justify right))) (symbol (lib_id "iMX6:nano-rescue_R") (at 326.39 88.90 0) (unit 1) (body_style 1) (exclude_from_sim no) (in_bom yes) (on_board yes) (in_pos_files yes) (dnp no) (property "Reference" "SB2" (at 318.77 77.47 0) (effects (font (size 1.27 1.27)) (justify left))) (property "Value" "4.7K" (at 318.77 80.01 0) (effects (font (size 1.27 1.27)) (justify left))) (property "Footprint" "Custom Components:R_0402_narrow" (at 326.39 88.90 0) (hide yes) (effects (font (size 1.27 1.27)))) (property "Datasheet" "" (at 326.39 88.90 0) (hide yes) (effects (font (size 1.27 1.27)))) (property "Description" "" (at 326.39 88.90 0) (hide yes) (effects (font (size 1.27 1.27)))) (pin "1") (pin "2")) (wire (pts (xy 394.97 85.09) (xy 394.97 80.01)) (stroke (width 0) (type default))) (global_label "BOOT0" (shape passive) (at 394.97 80.01 90) (fields_autoplaced yes) (effects (font (size 1.27 1.27)) (justify left))) (wire (pts (xy 394.97 92.71) (xy 394.97 97.79)) (stroke (width 0) (type default))) (global_label "VDD_SNVS" (shape passive) (at 394.97 97.79 270) (fields_autoplaced yes) (effects (font (size 1.27 1.27)) (justify right))) (symbol (lib_id "iMX6:nano-rescue_R") (at 394.97 88.90 0) (unit 1) (body_style 1) (exclude_from_sim no) (in_bom yes) (on_board yes) (in_pos_files yes) (dnp no) (property "Reference" "SB3" (at 387.35 77.47 0) (effects (font (size 1.27 1.27)) (justify left))) (property "Value" "4.7K" (at 387.35 80.01 0) (effects (font (size 1.27 1.27)) (justify left))) (property "Footprint" "Custom Components:R_0402_narrow" (at 394.97 88.90 0) (hide yes) (effects (font (size 1.27 1.27)))) (property "Datasheet" "" (at 394.97 88.90 0) (hide yes) (effects (font (size 1.27 1.27)))) (property "Description" "" (at 394.97 88.90 0) (hide yes) (effects (font (size 1.27 1.27)))) (pin "1") (pin "2")) (wire (pts (xy 463.55 85.09) (xy 463.55 80.01)) (stroke (width 0) (type default))) (global_label "BOOT0" (shape passive) (at 463.55 80.01 90) (fields_autoplaced yes) (effects (font (size 1.27 1.27)) (justify left))) (wire (pts (xy 463.55 92.71) (xy 463.55 97.79)) (stroke (width 0) (type default))) (global_label "GND" (shape passive) (at 463.55 97.79 270) (fields_autoplaced yes) (effects (font (size 1.27 1.27)) (justify right))) (symbol (lib_id "iMX6:nano-rescue_R") (at 463.55 88.90 0) (unit 1) (body_style 1) (exclude_from_sim no) (in_bom yes) (on_board yes) (in_pos_files yes) (dnp no) (property "Reference" "SB4" (at 455.93 77.47 0) (effects (font (size 1.27 1.27)) (justify left))) (property "Value" "4.7K" (at 455.93 80.01 0) (effects (font (size 1.27 1.27)) (justify left))) (property "Footprint" "Custom Components:R_0402_narrow" (at 463.55 88.90 0) (hide yes) (effects (font (size 1.27 1.27)))) (property "Datasheet" "" (at 463.55 88.90 0) (hide yes) (effects (font (size 1.27 1.27)))) (property "Description" "" (at 463.55 88.90 0) (hide yes) (effects (font (size 1.27 1.27)))) (pin "1") (pin "2")) (embedded_fonts no))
